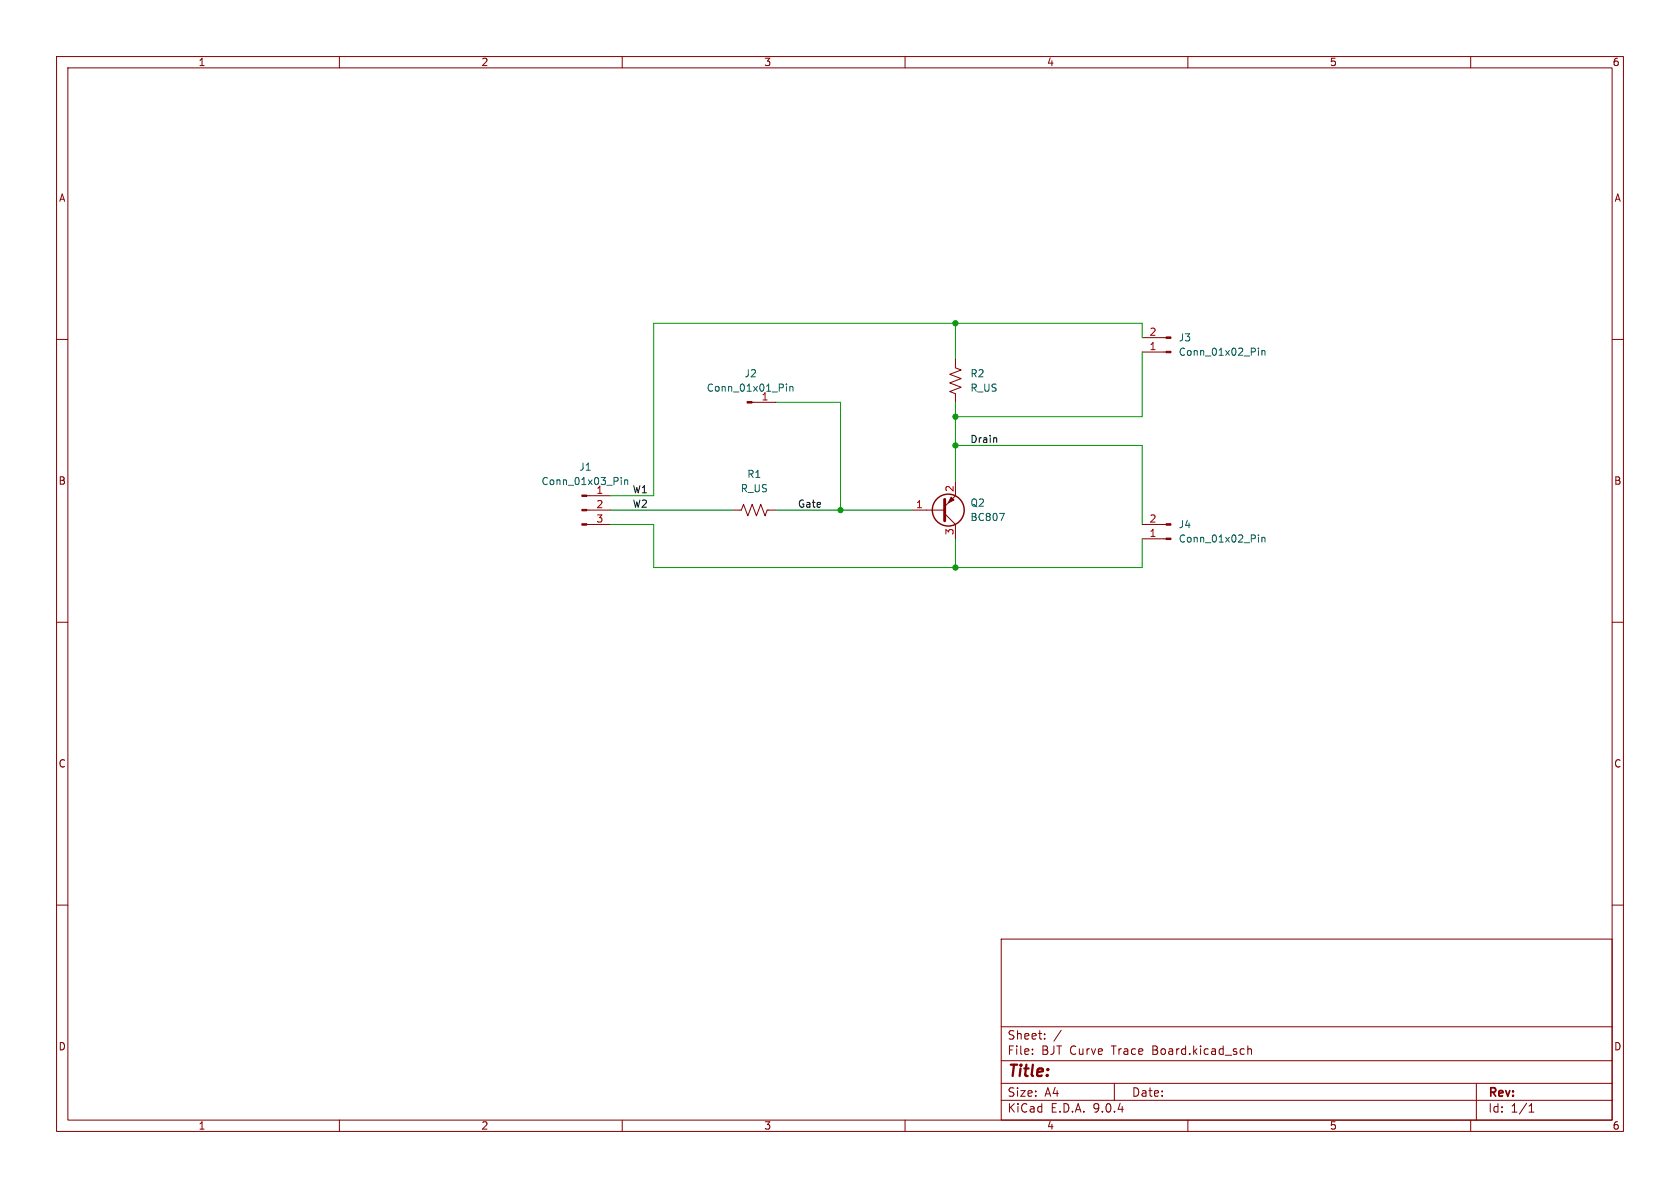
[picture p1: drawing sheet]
<svg xmlns="http://www.w3.org/2000/svg" width="297mm" height="210mm" viewBox="0 0 297 210" stroke-linecap="round" stroke-linejoin="round" font-family="sans-serif">
<g fill="none" stroke="#840000" stroke-width=".18">
<path d="M10 10h277v190h-277zM12 12h273v186h-273zM60 10v2M110 10v2M160 10v2M210 10v2M260 10v2M201.9 59.7h4.2M10 60h2M132.9 71.1h4.3M168.9 63.5v1.5l1 .4-2 .8 2 .7-2 .8 2 .8-2 .7 1 .4v1.5M201.9 62.2h4.2"/>
<path d="M285 60h2M103.7 87.6h4.2M103.7 90.2h4.2M103.7 92.7h4.2M129.5 90.2h1.6l.3-1 .8 2 .8-2 .7 2 .8-2 .8 2 .3-1h1.6M161.3 90.2h5.7M167 90.8l1.9 1.9v2.6M168.9 85.1v2.5l-1.9 1.9M201.9 92.7h4.2M201.9 95.3h4.2M10 110h2M285 110h2"/>
<path d="M10 160h2M177 166h108v32h-108zM285 160h2M60 198v2M110 198v2M160 198v2M177 194.5h108M177 191.5h108M177 187.5h108M177 181.5h108M182.5 186.3v.1M182.5 185.5v.1"/>
<path d="M184.7 183.6v.1M184.7 182.8v.1M187.6 182.1l-1.3 2M197 191.5v3M210 198v2M220.6 184.9v1.5M220.6 185.5l.2-.1 .4 .1v.9M260 198v2M261 191.5v6.5M270.3 196.6h.9M270.3 195.5l.4-.4v1.5"/>
</g>
<g fill="#840000" stroke="#840000" stroke-width=".18">
<path d="M132.1 71h.8v.2h-.8z"/>
<path d="M102.9 87.5h.8v.3h-.8z"/>
<path d="M102.9 90h.8v.3h-.8z"/>
<path d="M102.9 92.6h.8v.2h-.8z"/>
<path d="M168.1 87.9l.6 .5-1.1 .5z"/>
<path d="M206.1 62.1h.9v.3h-.9z"/>
<path d="M206.1 59.6h.9v.2h-.9z"/>
<path d="M206.1 95.1h.9v.3h-.9z"/>
<path d="M206.1 92.6h.9v.2h-.9z"/>
</g>
<g fill="none" stroke="#006464" stroke-width=".18">
<path d="M139 67.9v.1M139 68.3v.9M139.6 68.3v.9M139.6 68.4l.2-.1 .3 .1 .1 .8M222.5 61.5v.2M222.5 62v.8M223.1 62v.8M223.1 62.1l.2-.1h.3v.8M109.8 84.4v.1M109.8 84.8v.9M110.4 84.8v.9M110.4 84.9l.2-.1 .3 .1 .1 .8"/>
<path d="M176.7 90.7h.8l-.5 1.3M222.5 94.6v.1M222.5 95v.8M223.1 95v.8M223.1 95.1l.2-.1h.3v.8"/>
</g>
<path d="M167 88.3v3.8" fill="none" stroke="#840000" stroke-width=".51"/>
<circle cx="167.6" cy="90.2" r="2.82" fill="none" stroke="#840000" stroke-width=".25"/>
<path d="M176.1 77.4l.1 .8" fill="none" stroke="#0f0f0f" stroke-width=".18"/>
<path d="M168.9 57.2v6.3M201.9 59.7v-2.5h-86.3v30.4h-7.7M137.2 71.1h11.4v19.1M168.9 78.7h33v14M168.9 71.1v14M201.9 62.2v11.5h-33M107.9 92.7h7.7v7.6h86.3v-5M107.9 90.2h21.6M137.2 90.2h24.1M168.9 95.3v5" fill="none" stroke="#009600" stroke-width=".18"/>
<g fill="#009600" stroke="#009600" stroke-width=".18">
<circle cx="168.9" cy="100.3" r=".46"/>
<circle cx="168.9" cy="78.7" r=".46"/>
<circle cx="148.6" cy="90.2" r=".46"/>
<circle cx="168.9" cy="57.2" r=".46"/>
<circle cx="168.9" cy="73.7" r=".46"/>
</g>
<text font-size="2.8" fill="#840000" x="178" y="190.9">Title:</text>
<g font-size="2.1" fill="#840000">
<text x="178" y="184">Sheet:</text>
<text x="178" y="186.7">File:</text>
<text x="184.1" y="186.7">BJT Curve</text>
<text x="196.7" y="186.7">Trace</text>
<text x="204" y="186.7">Board.kicad_sch</text>
<text x="178" y="196.9">KiCad</text>
<text x="178" y="194.1">Size:</text>
<text x="184.7" y="194.1">A4</text>
<text x="185.7" y="196.9">E.D.A.</text>
<text x="193.3" y="196.9">9.0.4</text>
<text x="200" y="194.1">Date:</text>
<text x="263" y="194.3">Rev:</text>
<text x="263" y="196.9">Id:</text>
<text x="267.1" y="196.9">1/1</text>
</g>
<g font-size="1.8" fill="#840000">
<text x="35" y="11.9">1</text>
<text x="85" y="11.9">2</text>
<text x="135" y="11.9">3</text>
<text x="185" y="11.9">4</text>
<text x="235" y="11.9">5</text>
<text x="285" y="11.9">6</text>
<text x="10.3" y="35.9">A</text>
<text x="285.3" y="35.9">A</text>
<text x="10.3" y="85.9">B</text>
<text x="285.3" y="85.9">B</text>
<text x="10.3" y="135.9">C</text>
<text x="285.3" y="135.9">C</text>
<text x="10.3" y="185.9">D</text>
<text x="285.3" y="185.9">D</text>
<text x="35" y="199.9">1</text>
<text x="85" y="199.9">2</text>
<text x="135" y="199.9">3</text>
<text x="185" y="199.9">4</text>
<text x="235" y="199.9">5</text>
<text x="285" y="199.9">6</text>
</g>
<g font-size="1.8" fill="#a90000">
<text x="203.1" y="59.4">2</text>
<text x="203.1" y="62">1</text>
<text x="105.3" y="89.9">2</text>
<text x="161.9" y="89.9">1</text>
<text x="168.7" y="87.1" transform="rotate(-90 168.7 87.1)">2</text>
<text x="105.3" y="92.5">3</text>
<text x="168.7" y="94.7" transform="rotate(-90 168.7 94.7)">3</text>
<text x="203.1" y="95">1</text>
<text x="203.1" y="92.5">2</text>
</g>
<g font-size="1.8" fill="#006464">
<text x="208.3" y="60.6">J3</text>
<text x="208.3" y="63.1">Conn_01x02_Pin</text>
<text x="124.8" y="69.4">Conn_01x01_Pin</text>
<text x="131.5" y="66.9">J2</text>
<text x="134.5" y="70.9">1</text>
<text x="171.5" y="66.9">R2</text>
<text x="171.5" y="69.4">R_US</text>
<text x="102.3" y="83.4">J1</text>
<text x="95.6" y="86">Conn_01x03_Pin</text>
<text x="105.3" y="87.4">1</text>
<text x="130.9" y="87.2">R_US</text>
<text x="132" y="84.7">R1</text>
<text x="171.5" y="89.8">Q2</text>
<text x="171.5" y="92.3">BC807</text>
<text x="208.3" y="93.6">J4</text>
<text x="208.3" y="96.1">Conn_01x02_Pin</text>
</g>
<g font-size="1.8" fill="#0f0f0f">
<text x="171.4" y="78.4">Drain</text>
<text x="111.8" y="89.8">W2</text>
<text x="111.8" y="87.3">W1</text>
<text x="141" y="89.8">Gate</text>
</g>
</svg>
